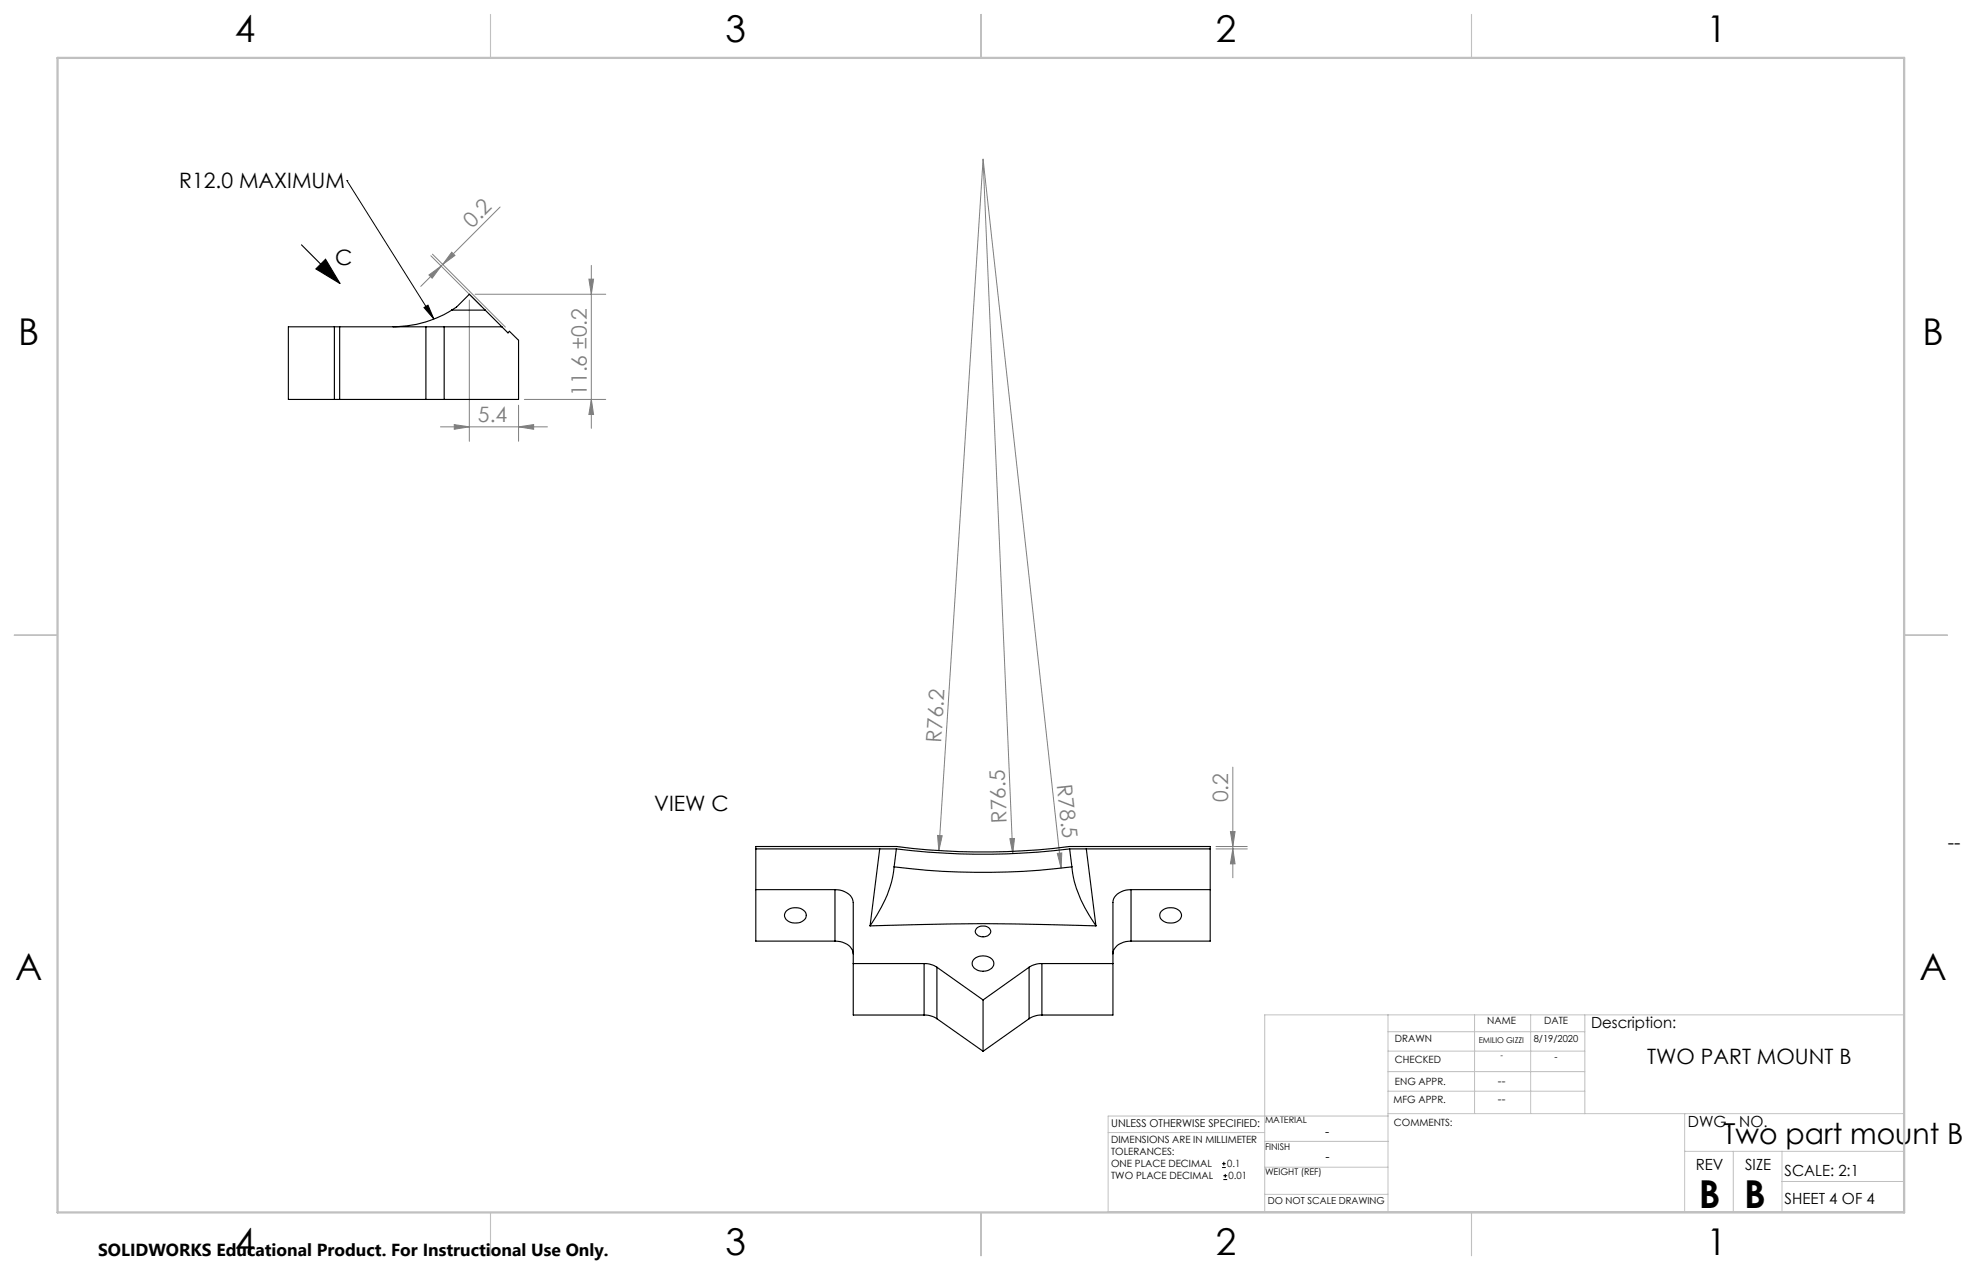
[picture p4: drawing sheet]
<svg xmlns="http://www.w3.org/2000/svg" width="432mm" height="279mm" viewBox="0 0 432 279" stroke-linecap="round" stroke-linejoin="round" font-family="sans-serif">
<path d="M76.3 39.7h.1M76.3 39.7l19.2 30.5M93.3 67.7l.9-.6 1.3 3.1zM269 256.9h.8M269 256h.8M269.2 259.5h.9M269.2 258.7h.9M269.3 255.6v.8M269.7 258.3v.8" fill="none" stroke="#000" stroke-width=".22"/>
<path d="M66.4 53.9l8.4 8.5M69.5 59.2l2.1-2.2 3.2 5.4z" fill="none" stroke="#000" stroke-width=".25"/>
<g fill="none" stroke="#808080" stroke-width=".22">
<path d="M216.4 35l6.5 152.8M216.4 35l17.1 156M216.4 35l-9.8 152.1M94.8 56.3l11.1 11M95.2 55.9l16 16.1M99.4 55.5l.7 .7-2.7 2zM110.1 45.5l-17.5 17.5M130.1 58.4v35.8M94.4 60.5l2.7-2-2 2.7zM103.3 66v31.1M104.6 64.7h28.7M129.6 61.4h1l-.5 3.3z"/>
<path d="M96.9 93.9h23.6M100 93.4l3.3 .5-3.3 .5zM114.1 93.9l3.3-.5v1zM114.1 89.1v8M115.4 87.9h17.9M130.1 87.9l.5 3.3h-1zM271.3 168.8v24.3M206.3 183.8l1.1 .1-.8 3.2zM222.2 184.5h1.1l-.4 3.3zM232.7 187.7l1-.1-.2 3.4zM267.6 186.2h6.9M267.6 186.8h6.9"/>
<path d="M270.8 183h1l-.5 3.2zM271.3 186.8l.5 3.2h-1z"/>
</g>
<path d="M418.9 223.3v43.3" fill="none" stroke="#c0c0c0" stroke-width=".22" stroke-dasharray="15.2 1.3 1.3 1.3" stroke-dashoffset="5"/>
<g fill="none" stroke="#c0c0c0" stroke-width=".22">
<path d="M305.5 223.3v43.3M305.5 235.8h43.3M305.5 231.2h43.3M305.5 227h43.3M324.5 223.3v21.7M336.9 223.3v21.7M348.8 223.3v21.7M243.9 249.2h34.4M278.3 256.8h27.2M278.3 251.1h27.3M305.5 245h113.4M305.5 240.1h43.3"/>
<path d="M305.5 245.5h-61.6v21.1h175M370.8 245v21.6M370.8 253.3h48.1M381.5 253.3v13.3M392.2 259.9h26.7M392.2 253.3v13.3M278.3 262.7h27.2M418.9 265.1v-41.8h-140.6v43.3"/>
</g>
<path d="M108 3.2v9.5M215.9 3.2v9.5M323.8 3.2v9.5M3.1 139.7h9.6M419.1 139.7h9.5M108 266.7v9.6M215.9 266.7v9.6M323.8 266.7v9.6" fill="none" stroke="#c0c0c0" stroke-width=".25"/>
<path d="M12.7 12.7h406.4v254h-406.4z" fill="none" stroke="#c0c0c0" stroke-width=".5"/>
<path d="M69.5 59.2l2.1-2.2 3.2 5.4zM93.3 67.7l.9-.6 1.3 3.1z" fill="#000"/>
<g fill="#808080">
<path d="M206.3 183.8l1.1 .1-.8 3.2z"/>
<path d="M222.2 184.5h1.1l-.4 3.3z"/>
<path d="M232.7 187.7l1-.1-.2 3.4z"/>
<path d="M100 93.4l3.3 .5-3.3 .5zM114.1 93.9l3.3-.5v1z"/>
<path d="M94.4 60.5l2.7-2-2 2.7zM99.4 55.5l.7 .7-2.7 2z"/>
<path d="M129.6 61.4h1l-.5 3.3zM130.1 87.9l.5 3.3h-1zM270.8 183h1l-.5 3.2zM271.3 186.8l.5 3.2h-1z"/>
</g>
<g fill="none" stroke="#000" stroke-width=".25">
<path d="M73.6 71.9h1.2M73.6 71.9h-10.1v16h10.1M73.6 71.9v16M74.8 71.9h18.9M74.8 71.9v16M93.7 71.9h4.1M93.7 71.9v16M97.8 71.9v16M97.8 71.9h12.7M99.4 68.2a24.3 24.3 0 0 1-12.9 3.7M99.4 68.2l1.1-.6 2.8-2.9 3.5 3.5M99.4 68.2h7.4"/>
<path d="M106.8 68.2l3.7 3.7M110.5 71.9l1.3 1.3 .3-.3 2 2v13h-16.3M73.6 87.9h1.2M74.8 87.9h18.9M93.7 87.9h4.1M166.3 186.8h27.3M166.3 195.7h17.5M183.8 195.7a3.7 3.7 0 0 1 4 2.8v24.8h15.6M183.8 195.7v11.3M193.6 186.8h3.7M193.6 186.8l-2.1 16.9M196.8 190.7a26.7 26.7 0 0 1-5.3 13"/>
<path d="M196.8 190.7a158.8 158.8 0 0 0 39.1 0M197.3 186.8a155.4 155.4 0 0 0 38.1 0M197.3 186.8l-.5 3.9M235.4 186.8h3.7M235.4 186.8l.5 3.9M235.9 190.7a27.7 27.7 0 0 0 5.3 13M239.1 186.8l2.1 16.9M239.1 186.8h27.2M248.9 195.7a3.8 3.8 0 0 0-3.9 2.5l-.1 25.1h-15.6M248.9 195.7h17.4M248.9 195.7v11.3M173 200.5a2.98 2.98 0 0 1 4.3 .3 1.79 1.79 0 0 1-2 2.3 2.05 2.05 0 0 1-2.6-2z"/>
<path d="M183.8 207a3.6 3.6 0 0 1 4 2.9M183.8 207h-17.5v-20.8h31a149.8 149.8 0 0 0 38 0h31v20.8h-17.4M187.8 212h15.6M191.5 203.7a625.6 625.6 0 0 1 49.7 0M203.4 212a5.1 5.1 0 0 1 2.8 .8M203.4 212v11.3M206.2 212.8v11.3M206.2 212.8l10.2 7.2M214.4 211a2.89 2.89 0 0 1 4.3 .5 1.9 1.9 0 0 1-2.3 2.2 1.91 1.91 0 0 1-2.4-2.2zM214.9 204.2a1.86 1.86 0 0 1 3.2 .8 1.86 1.86 0 0 1-1.8 1.1 1.86 1.86 0 0 1-1.7-1.1zM216.4 220v11.3M226.5 212.8l-10.1 7.2"/>
<path d="M226.5 212.8v11.3M229.3 212a5.1 5.1 0 0 0-2.8 .8M229.3 212h15.6M229.3 212v11.3M248.9 207a3.7 3.7 0 0 0-3.9 2.5l-.1 .4M255.6 200.5a2.94 2.94 0 0 1 4.3 .3 1.75 1.75 0 0 1-2.1 2.3 2.05 2.05 0 0 1-2.5-2zM203.4 223.3a5.1 5.1 0 0 1 2.8 .8M206.2 224.1l10.2 7.2M226.5 224.1l-10.1 7.2M229.3 223.3a5.1 5.1 0 0 0-2.8 .8"/>
</g>
<g font-size="8.5">
<text x="373.9" y="265.7">B</text>
<text x="383.8" y="265.7">B</text>
</g>
<g font-size="8.1">
<text x="51.7" y="9.3">4</text>
<text x="159.7" y="9.3">3</text>
<text x="267.6" y="9.3">2</text>
<text x="375.6" y="9.3">1</text>
<text x="4" y="76">B</text>
<text x="423.1" y="76">B</text>
<text x="3.3" y="215.7">A</text>
<text x="422.4" y="215.7">A</text>
<text x="51.7" y="276">4</text>
<text x="159.7" y="276">3</text>
<text x="267.6" y="276">2</text>
<text x="375.6" y="276">1</text>
</g>
<text font-size="6.3" x="379.3" y="251.8">Two part mount B</text>
<g font-size="4.7">
<text x="39.5" y="41.4">R12.0 MAXIMUM</text>
<text x="73.8" y="58.4">C</text>
<text x="144" y="178.4">VIEW C</text>
<text x="362.5" y="234.1">TWO PART MOUNT B</text>
</g>
<g font-size="4.7" fill="#808080">
<text x="103.9" y="50.3" transform="rotate(-45 103.9 50.3)">0.2</text>
<text x="129.1" y="87.1" transform="rotate(-90 129.1 87.1)">11.6 ±0.2</text>
<text x="105.2" y="92.9">5.4</text>
<text x="207.1" y="163.4" transform="rotate(-86 207.1 163.4)">R76.2</text>
<text x="232.6" y="172.8" transform="rotate(84 232.6 172.8)">R78.5</text>
<text x="270.3" y="176.5" transform="rotate(-90 270.3 176.5)">0.2</text>
<text x="221.6" y="181.1" transform="rotate(-92 221.6 181.1)">R76.5</text>
</g>
<text font-size="4.2" x="428.6" y="186.9">--</text>
<text font-size="3.8" x="21.6" y="276.3">SOLIDWORKS Educational Product. For Instructional Use Only.</text>
<g font-size="3.4">
<text x="350.2" y="226.2">Description:</text>
<text x="371.5" y="247.9">DWG. NO.</text>
<text x="373.2" y="257.5">REV</text>
<text x="384.1" y="257.5">SIZE</text>
<text x="392.8" y="258.7">SCALE: 2:1</text>
<text x="392.8" y="264.9">SHEET 4 OF 4</text>
</g>
<g font-size="2.8">
<text x="291.7" y="250">-</text>
<text x="291.7" y="255.5">-</text>
</g>
<g font-size="2.5">
<text x="329.7" y="238.6">--</text>
<text x="329.7" y="242.6">--</text>
</g>
<text font-size="2.4" x="244.5" y="247.8">UNLESS OTHERWISE SPECIFIED:</text>
<g font-size="2.2">
<text x="327.3" y="225.4">NAME</text>
<text x="339.8" y="225.4">DATE</text>
<text x="307" y="233.8">CHECKED</text>
<text x="307" y="229.3">DRAWN</text>
<text x="307" y="238.6">ENG APPR.</text>
<text x="306.7" y="242.7">MFG APPR.</text>
<text x="244.5" y="251.5">DIMENSIONS ARE IN MILLIMETER</text>
<text x="306.8" y="247.7">COMMENTS:</text>
<text x="244.5" y="254.2">TOLERANCES:</text>
<text x="244.5" y="256.8">ONE PLACE DECIMAL</text>
<text x="270.1" y="256.8">0.1</text>
<text x="244.5" y="259.5">TWO PLACE DECIMAL</text>
<text x="270.4" y="259.5">0.01</text>
</g>
<g font-size="2.1">
<text x="337.6" y="229.3">8/19/2020</text>
<text x="342.1" y="233.1">-</text>
<text x="279" y="264.9">DO NOT SCALE DRAWING</text>
</g>
<g font-size="2">
<text x="278.4" y="247.1">MATERIAL</text>
<text x="278.4" y="253">FINISH</text>
<text x="278.4" y="258.5">WEIGHT (REF)</text>
</g>
<g font-size="1.8">
<text x="325.5" y="229.4">EMILIO GIZZI</text>
<text x="330.2" y="232.9">-</text>
</g>
</svg>
